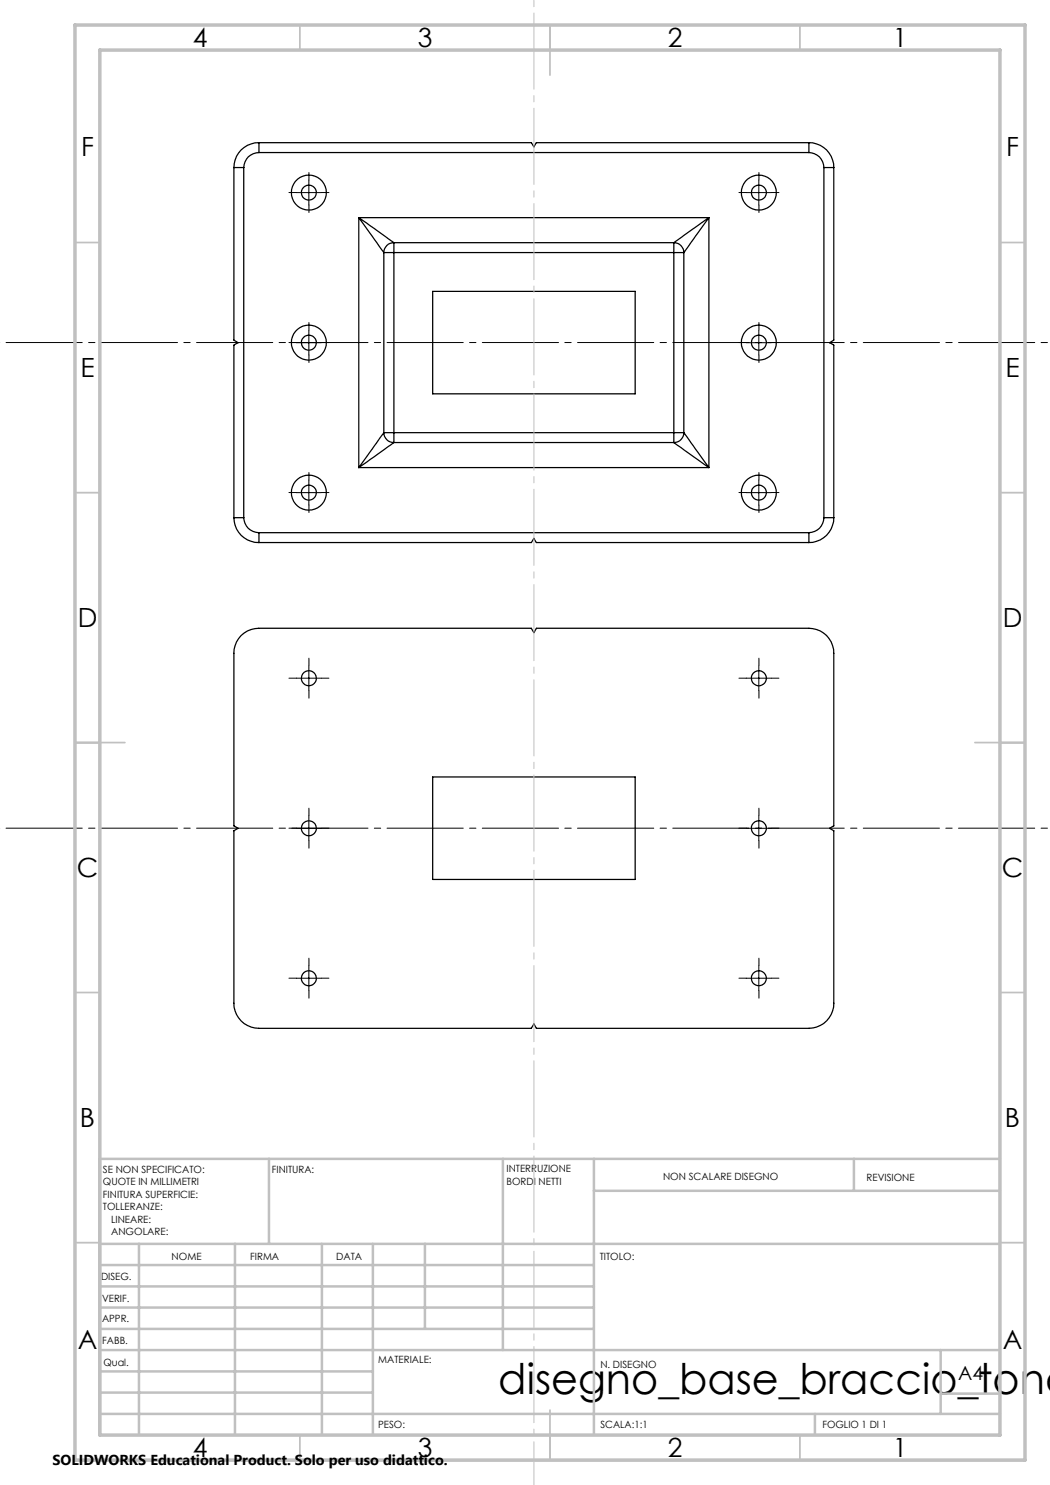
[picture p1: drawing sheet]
<svg xmlns="http://www.w3.org/2000/svg" width="210mm" height="297mm" viewBox="0 0 210 297" stroke-linecap="round" stroke-linejoin="round" font-family="sans-serif">
<g fill="none" stroke="#000" stroke-width=".25">
<path d="M46.8 33.5v34.5l.8 .5-.8 .5v34.5M46.8 33.5h2M48.8 33.5v70M51.8 28.5a4.9 4.9 0 0 0-5 5M51.8 28.5v2M51.8 30.5a3 3 0 0 0-3 3M51.8 28.5h54.5l.5 .9 .5-.9h54.5M51.8 30.5h110M161.8 28.5v2M161.8 30.5a3 3 0 0 1 3 3M161.8 28.5a4.9 4.9 0 0 1 5 5M164.8 33.5h2"/>
<path d="M164.8 33.5v70M166.8 33.5v34.5l-.9 .5 .9 .5v34.5M71.8 43.5l7 5M71.8 43.5l5 7M71.8 43.5h70M71.8 43.5v50M76.8 50.5h2M76.8 50.5v36M78.8 48.5v2M78.8 48.5a1.99 1.99 0 0 0-2 2M78.8 50.5h56M78.8 48.5h56"/>
<path d="M78.8 50.5v36M86.5 58.3h40.5v20.5h-40.5zM134.8 50.5h2M134.8 48.5v2M134.8 48.5a1.99 1.99 0 0 1 2 2M134.8 50.5v36M136.8 50.5v36M141.8 43.5l-7 5M141.8 43.5l-5 7M141.8 43.5v50M71.8 93.5h70M76.8 86.5h2"/>
<path d="M76.8 86.5a1.99 1.99 0 0 0 2 2M76.8 86.5l-5 7M78.8 86.5v2M78.8 88.5l-7 5M78.8 88.5h56M78.8 86.5h56M134.8 86.5h2M134.8 86.5v2M134.8 88.5l7 5M136.8 86.5a1.99 1.99 0 0 1-2 2M136.8 86.5l5 7M46.8 103.5a4.9 4.9 0 0 0 5 5"/>
<path d="M46.8 103.5h2M48.8 103.5a3 3 0 0 0 3 3M51.8 106.5v2M51.8 108.5h54.5l.5-.8 .5 .8h54.5M51.8 106.5h110M161.8 106.5v2M164.8 103.5h2M164.8 103.5a3 3 0 0 1-3 3M166.8 103.5a4.9 4.9 0 0 1-5 5M48.2 127.1a5 5 0 0 1 3.6-1.4h54.5l.5 .8 .5-.8h54.5a4.9 4.9 0 0 1 5 5v34.5l-.9 .5 .9 .5v34.5a5 5 0 0 1-5 5h-54.5l-.5-.9-.5 .9h-54.5a5 5 0 0 1-5-5v-34.5l.8-.5-.8-.5v-34.5a5.2 5.2 0 0 1 1.4-3.6zM86.5 155.4h40.5v20.5h-40.5z"/>
<circle cx="61.8" cy="38.5" r="3.5"/>
<circle cx="61.8" cy="38.5" r="1.5"/>
<circle cx="151.8" cy="38.5" r="3.5"/>
<circle cx="151.8" cy="38.5" r="1.5"/>
<circle cx="61.8" cy="68.5" r="3.5"/>
<circle cx="61.8" cy="68.5" r="1.5"/>
<circle cx="151.8" cy="68.5" r="3.5"/>
<circle cx="151.8" cy="68.5" r="1.5"/>
<circle cx="61.8" cy="98.5" r="3.5"/>
<circle cx="61.8" cy="98.5" r="1.5"/>
<circle cx="151.8" cy="98.5" r="3.5"/>
<circle cx="151.8" cy="98.5" r="1.5"/>
<circle cx="61.8" cy="135.7" r="1.5"/>
<circle cx="151.8" cy="135.7" r="1.5"/>
<circle cx="61.8" cy="165.6" r="1.5"/>
<circle cx="151.8" cy="165.6" r="1.5"/>
<circle cx="61.8" cy="195.7" r="1.5"/>
<circle cx="151.8" cy="195.7" r="1.5"/>
</g>
<g fill="none" stroke="#000" stroke-width=".2" stroke-dasharray="15.2 1.3 1.3 1.3">
<path d="M59.3 38.5h-1.5M61.8 36v-1.5M64.3 38.5h1.5M149.3 38.5h-1.5M151.8 36v-1.5M154.3 38.5h1.5M61.8 41v1.5M151.8 41v1.5M59.3 68.5h-1.5M61.8 66v-1.5M61.8 71v1.5M64.3 68.5h1.5"/>
<path d="M149.3 68.5h-1.5M151.8 66v-1.5M151.8 71v1.5M154.3 68.5h1.5M59.3 98.5h-1.5M61.8 96v-1.5M64.3 98.5h1.5M149.3 98.5h-1.5M151.8 96v-1.5M154.3 98.5h1.5M61.8 101v1.5M151.8 101v1.5"/>
<path d="M59.3 135.6h-1.5M61.8 133.1v-1.5M61.8 138.1v1.5M64.3 135.6h1.5M149.3 135.6h-1.5M151.8 133.1v-1.5M151.8 138.1v1.5M154.3 135.6h1.5M59.3 165.6h-1.5M61.8 163.1v-1.5M61.8 168.1v1.5M64.3 165.6h1.5"/>
<path d="M149.3 165.6h-1.5M151.8 163.1v-1.5M151.8 168.1v1.5M154.3 165.6h1.5M59.3 195.6h-1.5M61.8 193.1v-1.5M61.8 198.1v1.5M64.3 195.6h1.5M149.3 195.6h-1.5M151.8 193.1v-1.5M151.8 198.1v1.5M154.3 195.6h1.5"/>
</g>
<g fill="none" stroke="#000" stroke-width=".2">
<path d="M59.3 38.5h5M61.8 36v5M149.3 38.5h5M151.8 36v5M59.3 68.5h5M61.8 66v5M149.3 68.5h5M151.8 66v5M59.3 98.5h5M61.8 96v5M149.3 98.5h5M151.8 96v5"/>
<path d="M59.3 135.6h5M61.8 133.2v4.9M149.3 135.6h5M151.8 133.2v4.9M59.3 165.7h5M61.8 163.2v5M149.3 165.7h5M151.8 163.2v5M59.3 195.6h5M61.8 193.1v5.1M149.3 195.6h5M151.8 193.1v5.1"/>
</g>
<path d="M0 68.5h210.1M0 165.6h210.1" fill="none" stroke="#000" stroke-width=".2" stroke-dasharray="15.2 1.3 1.3 1.3" stroke-dashoffset="-.2"/>
<path d="M106.8 297.1v-297.1" fill="none" stroke="#c0c0c0" stroke-width=".2" stroke-dasharray="15.2 1.3 1.3 1.3" stroke-dashoffset="-.2"/>
<g fill="none" stroke="#c0c0c0" stroke-width=".35">
<path d="M60 5v5M110 5v10M160 5v5M15 48.5h5M200 48.5h5M15 98.5h5M200 98.5h5M15 148.5h10M195 148.5h10M15 198.5h5M200 198.5h5M15 248.5h5"/>
<path d="M200 248.5h5M60 287v5M110 282v10M160 287v5"/>
</g>
<g fill="none" stroke="#c0c0c0" stroke-width=".5">
<path d="M53.8 231.8v17M100.6 231.8v38.2M118.8 231.8v55.2M118.8 238.2h81.2M170.8 231.8v6.4M200 231.8h-180v55.2M20 248.8h180M20 257.3h98.8M20 253h98.8M27.8 248.8v38.2M47 248.8v38.2M64.4 248.8v38.2"/>
<path d="M74.6 248.8v38.2M85 248.8v17M20 265.8h98.8M20 261.5h98.8M20 278.5h54.6M20 274.3h54.6M20 270h180M188.1 270v12.8M188.1 278.7h11.9M20 282.8h180M163 282.8v4.2"/>
</g>
<path d="M15 5h190v287h-190zM20 10h180v277h-180z" fill="none" stroke="#c0c0c0" stroke-width=".7"/>
<text font-size="8.5" x="99.7" y="278.7">disegno_base_braccio_tond</text>
<g font-size="5.3">
<text x="38.5" y="9.5">4</text>
<text x="83.5" y="9.5">3</text>
<text x="133.6" y="9.5">2</text>
<text x="178.6" y="9.5">1</text>
<text x="16.2" y="31.2">F</text>
<text x="201.2" y="31.2">F</text>
<text x="16.1" y="75.5">E</text>
<text x="201.1" y="75.5">E</text>
<text x="15.5" y="125.5">D</text>
<text x="200.5" y="125.5">D</text>
<text x="15.4" y="175.5">C</text>
<text x="200.4" y="175.5">C</text>
<text x="16" y="225.5">B</text>
<text x="201" y="225.5">B</text>
<text x="15.5" y="269.7">A</text>
<text x="200.5" y="269.7">A</text>
<text x="38.5" y="291.5">4</text>
<text x="83.5" y="291.5">3</text>
<text x="133.6" y="291.5">2</text>
<text x="178.6" y="291.5">1</text>
</g>
<text font-size="3.9" x="191.6" y="276">A4</text>
<text font-size="2.9" x="10.5" y="292.9">SOLIDWORKS Educational Product. Solo per uso didattico.</text>
<g font-size="2">
<text x="20.6" y="234.6">SE NON SPECIFICATO:</text>
<text x="20.6" y="237.1">QUOTE IN MILLIMETRI</text>
<text x="20.6" y="239.6">FINITURA SUPERFICIE:</text>
<text x="54.4" y="234.6">FINITURA:</text>
<text x="101.3" y="234.5">INTERRUZIONE</text>
<text x="101.3" y="237">BORDI NETTI</text>
<text x="132.6" y="236">NON SCALARE DISEGNO</text>
<text x="173.3" y="236.2">REVISIONE</text>
<text x="20.6" y="242.1">TOLLERANZE:</text>
<text x="22.2" y="244.6">LINEARE:</text>
<text x="22.2" y="247.1">ANGOLARE:</text>
<text x="34.3" y="252">NOME</text>
<text x="50" y="251.9">FIRMA</text>
<text x="67.2" y="251.9">DATA</text>
<text x="120" y="251.9">TITOLO:</text>
<text x="20.2" y="256.1">DISEG.</text>
<text x="20.4" y="260.3">VERIF.</text>
<text x="20.4" y="264.4">APPR.</text>
<text x="20.5" y="268.8">FABB.</text>
<text x="20.7" y="273.1">Qual.</text>
<text x="75.7" y="272.5">MATERIALE:</text>
<text x="120.1" y="273.6">N. DISEGNO</text>
<text x="75.6" y="285.5">PESO:</text>
<text x="120.1" y="285.6">SCALA:1:1</text>
<text x="164.5" y="285.6">FOGLIO 1 DI 1</text>
</g>
</svg>
